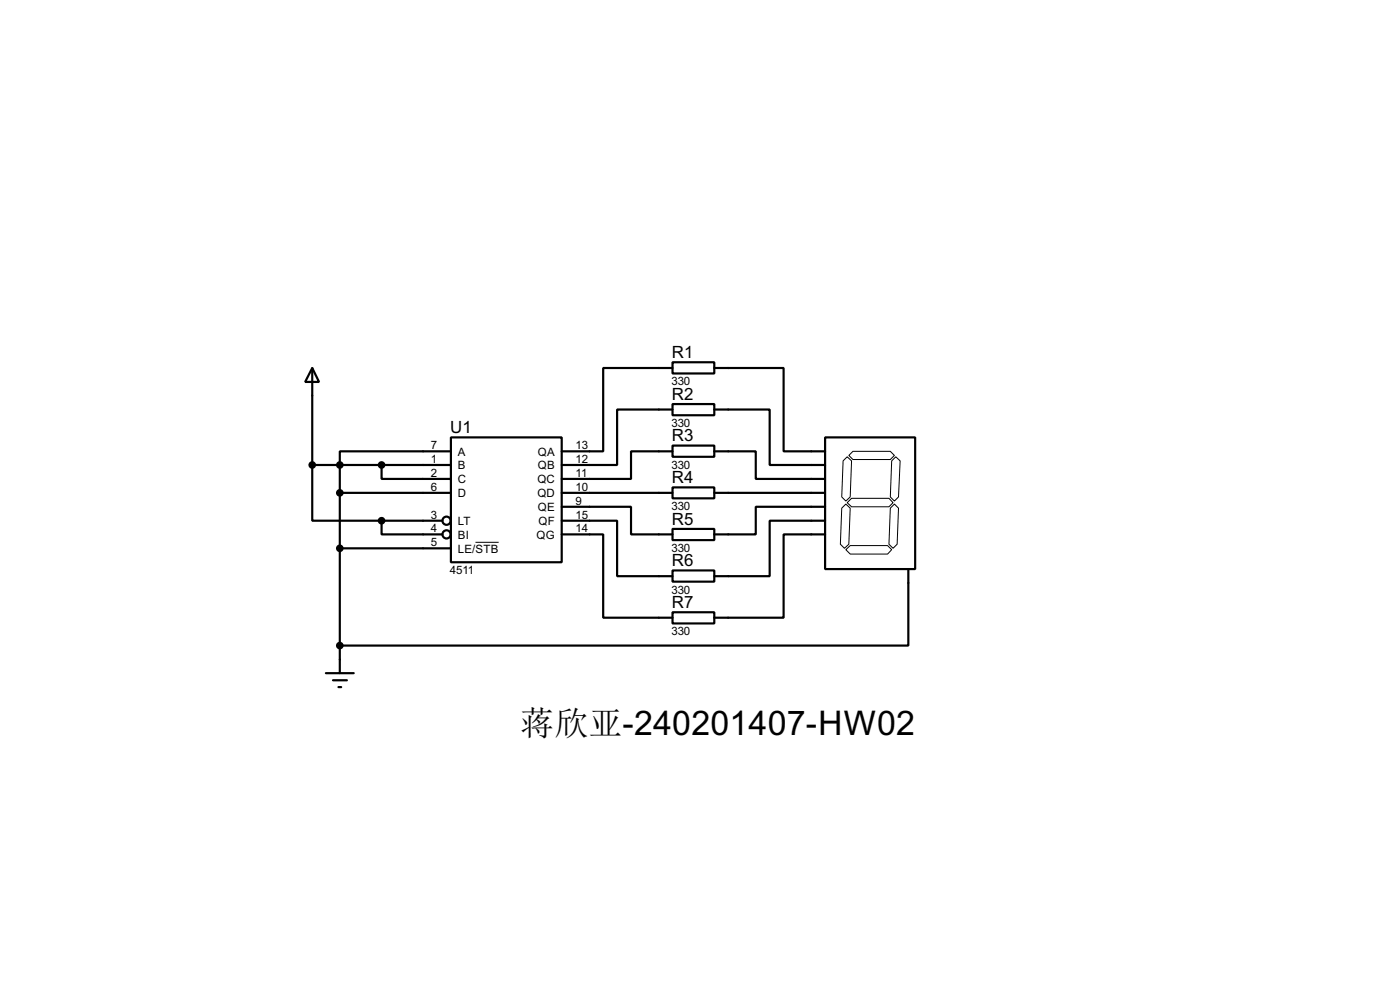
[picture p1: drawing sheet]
<svg xmlns="http://www.w3.org/2000/svg" width="256mm" height="180mm" viewBox="0 0 256 180" stroke-linecap="round" stroke-linejoin="round" font-family="sans-serif">
<g fill="none" stroke="#000" stroke-width=".4">
<path d="M57.2 67.4l1.3 2.5h-2.6zM57.2 67.4v17.7M123.2 66.3h7.7v2.1h-7.7zM123.2 74h7.7v2h-7.7zM123.2 67.4h-12.7v15.2h-7.6M123.2 75h-10.1v10.1h-10.2M130.9 67.4h12.7v15.2h7.6M130.9 75h10.1v10.1h10.2M57.2 85.1v10.2h12.7M57.2 85.1h25.4M62.3 90.2h20.3M69.9 85.1v2.6h12.7"/>
<path d="M69.9 95.3v2.5h11.2M69.9 95.3h11.2M82.6 80.1h20.3v22.8h-20.3zM82.6 82.6h-20.3v40.6M102.9 92.8h12.7v5h7.6M102.9 95.3h10.2v10.2h10.1M102.9 97.8h7.6v15.3h12.7M102.9 90.2h20.3M123.2 81.6h7.7v2h-7.7zM123.2 89.2h7.7v2h-7.7zM123.2 96.8h7.7v2.1h-7.7zM123.2 82.6h-7.6v5.1h-12.7"/>
<path d="M130.9 82.6h7.6v5.1h12.7M130.9 90.2h20.3M151.2 80.1h16.5v24.1h-16.5zM151.2 92.8h-12.7v5h-7.6M151.2 95.3h-10.2v10.2h-10.1M151.2 97.8h-7.6v15.3h-12.7M62.3 100.4h20.3M123.2 104.4h7.7v2.1h-7.7zM123.2 112.1h7.7v2h-7.7zM166.4 104.2v14h-104.1M59.7 123.2h5.1M61 124.5h2.6"/>
<path d="M62 125.8h.5"/>
<circle cx="81.8" cy="95.3" r=".75"/>
<circle cx="81.8" cy="97.8" r=".75"/>
</g>
<path d="M87.1 99.3h4.3M154.2 93l.8-.7 .8 .7-.3 6.6-.8 .8-.7-.8zM154.5 84.4l.7-.8 .8 .8-.2 6.6-.8 .7-.8-.7zM155.2 92l.8-.8h6.9l.7 .8-.7 .8h-6.9zM155.5 83.4l.8-.8h6.8l.8 .8-.8 .7h-6.8zM163.1 93l.8-.7 .7 .7-.2 6.6-.8 .8-.7-.8zM163.4 84.4l.7-.8 .8 .8-.3 6.6-.7 .7-.8-.7zM155 100.6l.8-.7h6.8l.8 .7-.8 .8h-6.8z" fill="none" stroke="#000" stroke-width=".18"/>
<g fill="#000" stroke="#000" stroke-width=".4">
<circle cx="57.2" cy="85.1" r=".5"/>
<circle cx="62.2" cy="85.1" r=".5"/>
<circle cx="62.2" cy="90.2" r=".5"/>
<circle cx="69.9" cy="85.1" r=".5"/>
<circle cx="69.9" cy="95.3" r=".5"/>
<circle cx="62.2" cy="118.2" r=".5"/>
<circle cx="62.2" cy="100.4" r=".5"/>
</g>
<text font-size="6.3" x="95.3" y="134.6">蒋欣亚-240201407-HW02</text>
<g font-size="3.5">
<text x="123.1" y="65.5">R1</text>
<text x="123.1" y="73.2">R2</text>
<text x="82.5" y="79.3">U1</text>
<text x="123.1" y="80.8">R3</text>
<text x="123.1" y="88.4">R4</text>
<text x="123.1" y="96">R5</text>
<text x="123.1" y="103.6">R6</text>
<text x="123.1" y="111.3">R7</text>
</g>
<g font-size="2.4">
<text x="123" y="70.6">330</text>
<text x="78.9" y="82.2">7</text>
<text x="83.9" y="83.4">A</text>
<text x="98.5" y="83.4">QA</text>
<text x="105.5" y="82.2">13</text>
<text x="123" y="78.2">330</text>
<text x="78.9" y="84.7">1</text>
<text x="78.9" y="87.3">2</text>
<text x="78.9" y="89.8">6</text>
<text x="83.9" y="85.9">B</text>
<text x="83.9" y="88.5">C</text>
<text x="98.4" y="88.5">QC</text>
<text x="98.5" y="85.9">QB</text>
<text x="105.5" y="84.7">12</text>
<text x="105.5" y="87.3">11</text>
<text x="105.5" y="89.8">10</text>
<text x="123" y="85.8">330</text>
<text x="78.9" y="94.9">3</text>
<text x="83.9" y="91">D</text>
<text x="98.4" y="91">QD</text>
<text x="98.5" y="93.6">QE</text>
<text x="105.5" y="92.4">9</text>
<text x="105.5" y="94.9">15</text>
<text x="123" y="93.4">330</text>
<text x="78.9" y="97.4">4</text>
<text x="78.9" y="100">5</text>
<text x="83.9" y="96.1">LT</text>
<text x="83.9" y="98.6">BI</text>
<text x="83.9" y="101.2">LE/STB</text>
<text x="98.3" y="98.6">QG</text>
<text x="98.6" y="96.1">QF</text>
<text x="105.5" y="97.4">14</text>
<text x="123" y="101.1">330</text>
<text x="82.4" y="105.1">4511</text>
<text x="123" y="108.7">330</text>
<text x="123" y="116.3">330</text>
</g>
</svg>
